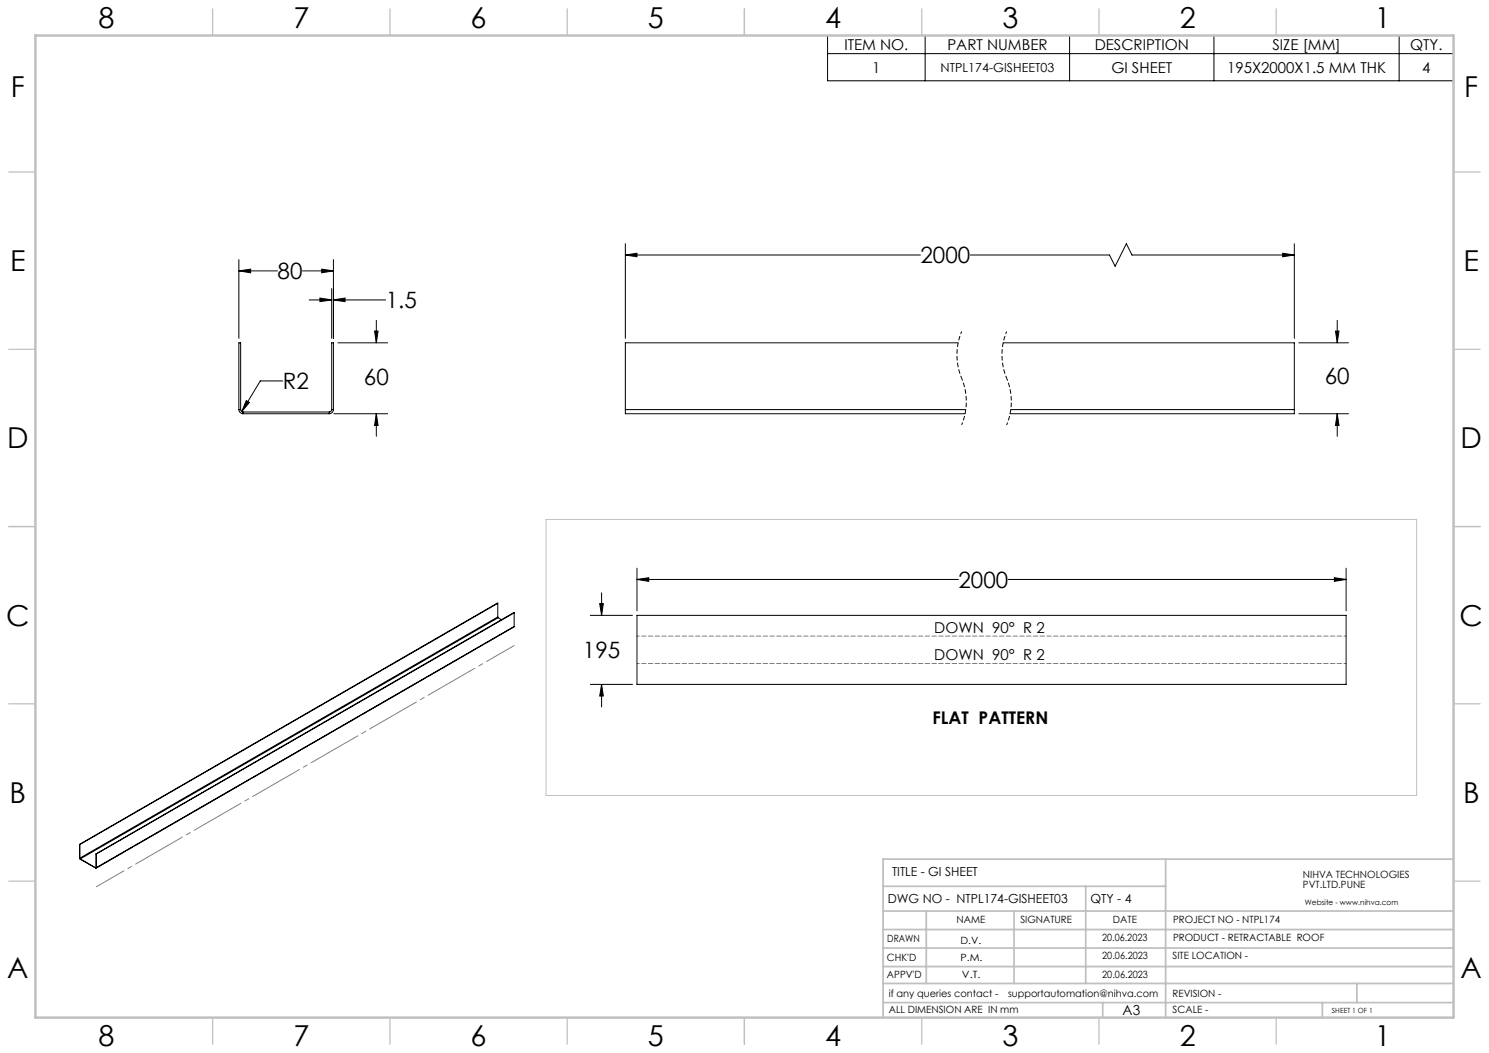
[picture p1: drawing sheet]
<svg xmlns="http://www.w3.org/2000/svg" width="420mm" height="297mm" viewBox="0 0 420 297" stroke-linecap="round" stroke-linejoin="round" font-family="sans-serif">
<path d="M271.2 93.5a17.1 17.1 0 0 0 0 13.2M283.9 93.5a17.1 17.1 0 0 0 0 13.2M271.2 106.7a17.1 17.1 0 0 1 0 13.2M283.9 106.7a17.1 17.1 0 0 1 0 13.2" fill="none" stroke="#000" stroke-width=".28" stroke-dasharray="1.3 .6" stroke-dashoffset=".5" stroke-linecap="butt"/>
<g fill="none" stroke="#000" stroke-width=".28">
<path d="M233.4 10h176.6v12.8h-176.6zM233.4 15.1h176.6M260.9 10v12.8M301.7 10v12.8M342.4 10v12.8M394.7 10v12.8M67.4 76.4l3.3-.5v1zM67.4 73.2v22.2M67.4 76.4h10.9M85.3 76.4h8.8M90.7 75.9l3.4 .5-3.4 .5zM94.1 73.2v22.2"/>
<path d="M176.4 71.9l3.3-.5v1zM176.4 68.8v26.6M176.4 71.9h83.2M273.7 71.9h39.2l1.6 3.2 3.2-6.3 1.6 3.1h45.8M361.8 71.4l3.3 .5-3.3 .5zM365.1 68.8v26.6M87.2 84.6h6.4M90.2 84.1l3.4 .5-3.4 .5zM93.6 81.4v14M94.1 84.6l3.2-.5v1zM94.1 84.6h14.7M95.3 96.7h14"/>
<path d="M105.7 93.4h.9l-.4 3.3zM106.2 90.3v6.4M270.3 96.7h-93.9v18.8M283 96.7h82.1v18.8M366.4 96.7h14M376.7 93.4h1l-.5 3.3zM377.2 90.3v6.4M67.4 115.5a1.21 1.21 0 0 0 1.1 1.2M67.4 115.5v-18.8h.5v18.8M67.4 115.5h.5M67.9 115.5l.3 .6 .3 .1M68.5 116.7h24.4"/>
<path d="M68.5 116.2v.5M68.5 116.2h24.4M69.5 113l.8 .5-2.1 2.6zM79.8 107.5h-6.4l-5.2 8.6M92.9 116.2v.5M93.6 115.5l-.4 .6-.3 .1M93.6 115.5v-18.8h.5v18.8M93.6 115.5h.5M94.1 115.5a1.21 1.21 0 0 1-1.2 1.2M94.2 116.7h15.1M106.2 116.7l.4 3.3h-.9zM106.2 116.7v6.3"/>
<path d="M176.4 115.5v1.2h95.8M176.4 115.5h96M285.1 115.5h80M365.1 115.5v1.2h-80.2M366.4 116.7h14M377.2 116.7l.5 3.3h-1zM377.2 116.7v6.3M140.4 174l.1 .2M140.4 170.2l-117.9 68M140.4 170.2v3.8M140.4 174l-117.9 68M140.4 170.2l-118 68"/>
<path d="M140.5 174.2l-117.9 68M140.5 174.2l1 .6M145 176.7l-117.9 68.2M145 172.9l-117.8 68M145 172.9v3.8M145 176.7l-117.8 68M145 172.9l-117.9 67.9M166.5 173.6h11.9M169.2 170.2h1l-.5 3.4zM169.7 167.2v6.4M179.7 163.4l3.3-.5v1.1zM179.7 160.3v12"/>
<path d="M179.7 163.4h90.6M179.7 173.6h200v19.4h-200zM284.4 163.4h95.3M376.4 162.9l3.3 .5-3.3 .6zM379.7 160.3v12M166.5 193h11.9M169.7 193l.5 3.3h-1zM169.7 193v6.4M22.4 238.2h.1M22.4 238.2v3.8M22.5 238.2v3.8M22.4 242l.2 .4"/>
<path d="M22.4 242h.1M22.5 242l.1 .2M22.6 242.2v.2M22.6 242.2l4.4 2.6M22.6 242.4l4.4 2.4M27 244.8h.1M27.1 244.7l-.1 .1M27.1 240.8l.1 .1M27.1 244.7h.1M27.1 240.8v3.9M27.2 244.7l-.2 .1M27.2 240.9v3.8"/>
</g>
<path d="M379.7 179.4h-200M379.7 187.1h-200" fill="none" stroke="#808080" stroke-width=".28" stroke-dasharray="1.3 .6" stroke-dashoffset=".6"/>
<path d="M154 146.5h245.6v77.9h-245.6z" fill="none" stroke="#c0c0c0" stroke-width=".28"/>
<g fill="none" stroke="#c0c0c0" stroke-width=".35">
<path d="M60 2.5v7.5M110 2.5v7.5M160 2.5v7.5M210 2.5v7.5M260 2.5v7.5M310 2.5v7.5M360 2.5v7.5M2.5 48.5h7.5M410 48.5h7.5M2.5 98.5h7.5M410 98.5h7.5M2.5 148.5h7.5"/>
<path d="M410 148.5h7.5M2.5 198.5h7.5M410 198.5h7.5M2.5 248.5h7.5M410 248.5h7.5M60 287v7.5M110 287v7.5M160 287v7.5M210 287v7.5M260 287v7.5M310 287v7.5M360 287v7.5"/>
</g>
<g fill="none" stroke="#c0c0c0" stroke-width=".5">
<path d="M249.1 257h160.9M249.1 250h79.7M261.3 257v20.4M286 257v20.4M306.2 250v27.4M328.8 242.3v44.7M410 242.3h-160.9v44.7M249.1 272.6h160.9M249.1 267.4h160.9M249.1 262.2h160.9M249.1 277.4h160.9M382.7 277.4v5.4"/>
<path d="M249.1 282.8h160.9M311 282.8v4.2M373 282.8v4.2"/>
</g>
<path d="M10 10h400v277h-400z" fill="none" stroke="#c0c0c0" stroke-width=".7"/>
<path d="M145 176.8l-117.8 68M145 182.1l-117.8 68" fill="none" stroke="#808080" stroke-width=".28" stroke-dasharray="15.2 1.3 1.3 1.3" stroke-dashoffset="6.3"/>
<path d="M176.4 71.9l3.3-.5v1zM361.8 71.4l3.3 .5-3.3 .5zM376.7 93.4h1l-.5 3.3zM377.2 116.7l.5 3.3h-1zM67.4 76.4l3.3-.5v1zM90.7 75.9l3.4 .5-3.4 .5zM106.2 116.7l.4 3.3h-.9zM105.7 93.4h.9l-.4 3.3zM90.2 84.1l3.4 .5-3.4 .5zM94.1 84.6l3.2-.5v1zM69.5 113l-1.3 3.1 2.1-2.6zM376.4 162.9l3.3 .5-3.3 .6zM179.7 163.4l3.3-.5v1.1zM169.7 193l.5 3.3h-1zM169.2 170.2h1l-.5 3.4z" fill="#000"/>
<g font-size="8.1">
<text x="27.8" y="8">8</text>
<text x="82.8" y="8">7</text>
<text x="132.8" y="8">6</text>
<text x="182.8" y="8">5</text>
<text x="232.8" y="8">4</text>
<text x="282.8" y="8">3</text>
<text x="332.8" y="8">2</text>
<text x="387.8" y="8">1</text>
<text x="3" y="27.2">F</text>
<text x="413" y="27.2">F</text>
<text x="2.8" y="76.5">E</text>
<text x="412.8" y="76.5">E</text>
<text x="2" y="126.5">D</text>
<text x="412" y="126.5">D</text>
<text x="1.7" y="176.5">C</text>
<text x="411.7" y="176.5">C</text>
<text x="2.7" y="226.5">B</text>
<text x="412.7" y="226.5">B</text>
<text x="2" y="275.7">A</text>
<text x="412" y="275.7">A</text>
<text x="27.8" y="295">8</text>
<text x="82.8" y="295">7</text>
<text x="132.8" y="295">6</text>
<text x="182.8" y="295">5</text>
<text x="232.8" y="295">4</text>
<text x="282.8" y="295">3</text>
<text x="332.8" y="295">2</text>
<text x="387.8" y="295">1</text>
</g>
<g font-size="6.3">
<text x="259.6" y="74.3">2000</text>
<text x="78.3" y="78.8">80</text>
<text x="108.8" y="87">1.5</text>
<text x="79.8" y="109.8">R2</text>
<text x="102.7" y="108.6">60</text>
<text x="373.7" y="108.4">60</text>
<text x="270.3" y="165.8">2000</text>
<text x="164.4" y="185.5">195</text>
</g>
<text font-size="4.9" x="263" y="204.1">FLAT PATTERN</text>
<g font-size="4.2">
<text x="238.2" y="14.1">ITEM NO.</text>
<text x="267.2" y="14.1">PART NUMBER</text>
<text x="308.8" y="14.1">DESCRIPTION</text>
<text x="358.9" y="14.1">SIZE [MM]</text>
<text x="397.8" y="14.1">QTY.</text>
<text x="246" y="20.5">1</text>
<text x="313.5" y="20.5">GI SHEET</text>
<text x="346.2" y="20.5">195X2000X1.5 MM THK</text>
<text x="401.2" y="20.5">4</text>
<text x="263.5" y="178.4">DOWN 90° R 2</text>
<text x="263.5" y="186.2">DOWN 90° R 2</text>
</g>
<text font-size="3.9" x="316.7" y="286.4">A3</text>
<g font-size="3.5">
<text x="265.3" y="20.3">NTPL174-GISHEET03</text>
<text x="251.6" y="247.2">TITLE - GI SHEET</text>
<text x="250.4" y="254.8">DWG NO - NTPL174-GISHEET03</text>
<text x="307.6" y="254.8">QTY - 4</text>
</g>
<g font-size="2.8">
<text x="367.5" y="247.7">NIHVA TECHNOLOGIES</text>
<text x="367.5" y="250.5">PVT.LTD.PUNE</text>
<text x="269.8" y="260.4">NAME</text>
<text x="287.8" y="260.4">SIGNATURE</text>
<text x="313.9" y="260.5">DATE</text>
<text x="330.9" y="260.5">PROJECT NO - NTPL174</text>
<text x="250.3" y="265.7">DRAWN</text>
<text x="270.9" y="266.1">D.V.</text>
<text x="310.9" y="265.5">20.06.2023</text>
<text x="330.9" y="265.5">PRODUCT - RETRACTABLE ROOF</text>
<text x="250.2" y="271.1">CHK'D</text>
<text x="250.2" y="275.8">APPV'D</text>
<text x="270.9" y="271.1">P.M.</text>
<text x="271.3" y="275.8">V.T.</text>
<text x="310.9" y="270.6">20.06.2023</text>
<text x="310.9" y="275.7">20.06.2023</text>
<text x="330.7" y="270.6">SITE LOCATION -</text>
<text x="250.7" y="281.1">if any queries contact -</text>
<text x="284.3" y="281.1">supportautomation@nihva.com</text>
<text x="330.7" y="281.1">REVISION -</text>
<text x="250.7" y="285.6">ALL DIMENSION ARE IN mm</text>
<text x="330.7" y="285.6">SCALE -</text>
</g>
<text font-size="2.1" x="368.1" y="255.1">Website - www.nihva.com</text>
<text font-size="2" x="375.7" y="285.6">SHEET 1 OF 1</text>
</svg>
